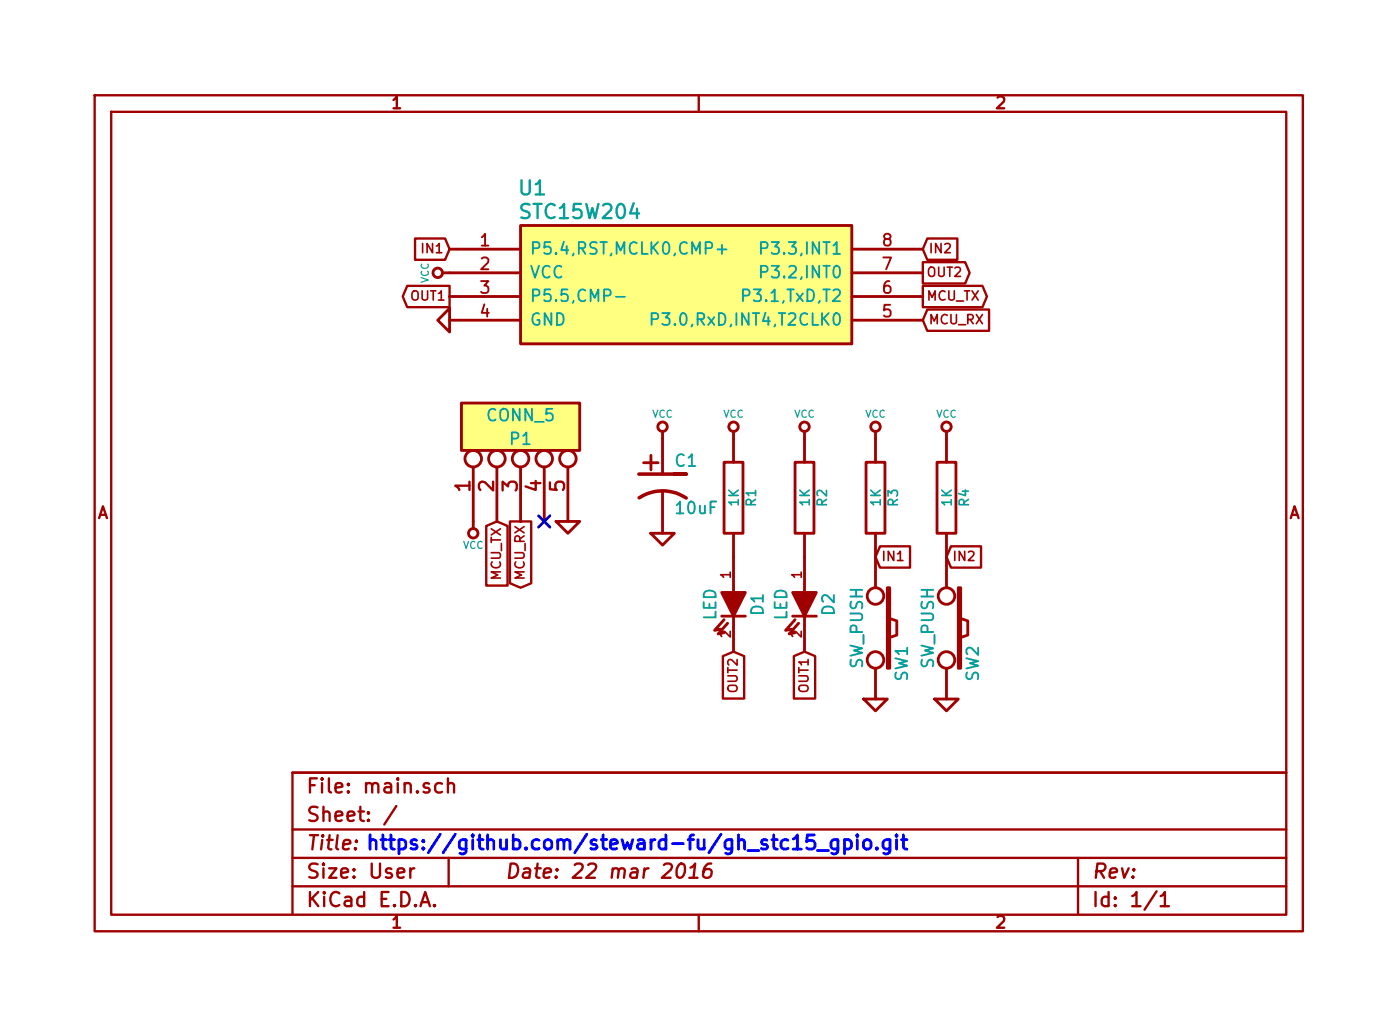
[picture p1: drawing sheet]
<svg xmlns="http://www.w3.org/2000/svg" width="150mm" height="110mm" viewBox="0 0 150 110" stroke-linecap="round" stroke-linejoin="round" font-family="sans-serif">
<g fill="none" stroke="#a00000" stroke-width=".25">
<path d="M10.2 10.2h129.7v89.7h-129.7zM11.9 12h126.2v86.1h-126.2zM75 10.2v1.8M43.7 30.7h4.6v2.3h-4.6l-.5-1.2zM44.6 25.6h3.2l.5 1.1-.5 1.2h-3.2zM99.1 28.1h4.5l.5 1.2-.5 1.1h-4.5zM99.1 30.7h6.4l.4 1.1-.4 1.2h-6.4zM99.5 33.2h6.7v2.3h-6.7l-.4-1.2zM99.5 25.6h3.3v2.3h-3.3l-.4-1.2zM52.2 56.4l1.1-.5 1.2 .5v6.4h-2.3zM54.7 55.9h2.3v6.7l-1.1 .5-1.2-.5zM94.5 58.6h3.2v2.3h-3.2l-.5-1.2z"/>
<path d="M102.1 58.6h3.2v2.3h-3.2l-.5-1.2zM77.6 70.4l1.1-.5 1.2 .5v4.5h-2.3zM85.2 70.4l1.2-.5 1.1 .5v4.5h-2.3zM31.4 89h106.7M31.4 95.1h106.7M31.4 92h106.7M38.3 90.2v.1h-.1l.1-.1v.1M42.5 86.5l-1.3 2M44 93.2v1M44.5 93.2a.4 .4 0 0 0-.5 .3M45.1 97.2l.5-1.5 .6 1.5M45.3 96.8h.7"/>
<path d="M46.6 97.1h.1l-.1 .1v-.1v.1M47.4 84.1a.48 .48 0 0 0-.6 .1l-.1 .5a.48 .48 0 0 0 .7 .2M48.1 84.2a.38 .38 0 0 1 .6 0v.8M48.1 83.5v1.5M48.2 92v3.1M72.9 92.8a.35 .35 0 0 1 .3-.2 .35 .35 0 0 1 .3 .3 .87 .87 0 0 1-.6 1.3l-.1-.1a1.14 1.14 0 0 1 .1-1.3zM74 94.2h.9M74.1 93.1l.5-.5-.2 1.6M75 98.1v1.8M76.4 92.6a.72 .72 0 0 0-.9 .7v.7a.52 .52 0 0 0 .9-.1v-.5a.49 .49 0 0 0-.9 .1M115.7 92v6.1M124.2 95.6l-1.3 2"/>
<path d="M124.6 96.1h.1l.3-.4v1.5M124.6 97.2h.9M138.1 82.9h-106.7v15.2"/>
</g>
<g fill="#ffff80" stroke="#ffff80" stroke-width=".25">
<path d="M55.9 24.2h35.5v12.7h-35.5z"/>
<path d="M49.5 43.2h12.7v5.1h-12.7z"/>
</g>
<g fill="none" stroke="#a00000" stroke-width=".3">
<path d="M47 34.3l1.3-1.2v2.5zM47.5 29.3h8.4M48.3 26.7h7.6M48.3 31.8h7.6M48.3 34.3h7.6M55.9 24.2h35.5v12.7h-35.5zM91.4 26.7h7.7M91.4 29.3h7.7M91.4 31.8h7.7M91.4 34.3h7.7M49.5 43.2h12.7v5.1h-12.7zM50.8 50.1v6.6"/>
<path d="M53.3 50.1v5.8M55.9 50.1v5.8M58.4 50.1v5.8M59.7 55.9h2.5l-1.2 1.3zM61 50.1v5.8M69.8 57.2h2.6l-1.3 1.3zM71.1 46.3v4.6M71.1 52.6v4.6M77.7 49.6h2.1v7.6h-2.1zM78.7 46.3v3.3M78.7 57.2v6.4M85.3 49.6h2.1v7.6h-2.1z"/>
<path d="M86.4 46.3v3.3M86.4 57.2v6.4M93 49.6h2v7.6h-2zM94 46.3v3.3M94 57.2v5.9M100.6 49.6h2v7.6h-2zM101.6 46.3v3.3M101.6 57.2v5.9M77.5 66.1h2.5M77.7 66.5l-1 1.1 .6-.1M78.1 66.9l-1 1.1 .6-.1M78.7 66.1v3.8"/>
<path d="M85.1 66.1h2.5M85.3 66.5l-1 1.1 .7-.1M85.7 66.9l-1 1.1 .6-.1M86.4 66.1v3.8M92.7 75h2.5l-1.2 1.3zM94 71.7v3.3M95.2 63.1h.3v8.6h-.3zM95.5 66.4l.8 .2v1.5l-.8 .3M100.3 75h2.6l-1.3 1.3zM101.6 71.7v3.3M102.9 63.1h.2v8.6h-.2zM103.1 66.4l.8 .2v1.5l-.8 .3"/>
<circle cx="47" cy="29.3" r=".51"/>
<circle cx="50.8" cy="49.2" r=".89"/>
<circle cx="50.8" cy="57.2" r=".51"/>
<circle cx="53.3" cy="49.2" r=".89"/>
<circle cx="55.9" cy="49.2" r=".89"/>
<circle cx="58.4" cy="49.2" r=".89"/>
<circle cx="61" cy="49.2" r=".89"/>
<circle cx="71.1" cy="45.8" r=".51"/>
<circle cx="78.7" cy="45.8" r=".51"/>
<circle cx="86.4" cy="45.8" r=".51"/>
<circle cx="94" cy="45.8" r=".51"/>
<circle cx="101.6" cy="45.8" r=".51"/>
<circle cx="94" cy="63.9" r=".89"/>
<circle cx="94" cy="70.8" r=".89"/>
<circle cx="101.6" cy="70.8" r=".89"/>
<circle cx="101.6" cy="63.9" r=".89"/>
</g>
<path d="M66.1 31.8h1M70 34.2h.4l.3-.2a.35 .35 0 0 0-.3-.4h-.4v1.3M77 26.8h1M77.5 26.3v.9M79.8 31.7h.4l.3-.2a.35 .35 0 0 0-.3-.5h-.4v1.3M81.7 29.2h.5l.2-.3a.35 .35 0 0 0-.2-.4h-.5v1.3M81.7 26.6h.5l.2-.2a.35 .35 0 0 0-.2-.4h-.5v1.2" fill="none" stroke="#00a0a0" stroke-width=".2"/>
<path d="M57.8 55.3l1.2 1.2M59 55.3l-1.2 1.2" fill="none" stroke="#0000c0" stroke-width=".3"/>
<path d="M68.6 50.9h5.1h-1.3M68.6 53.4a4.6 4.6 0 0 1 5.1 0" fill="none" stroke="#a00000" stroke-width=".38"/>
<g fill="#a00000" stroke="#a00000" stroke-width=".3">
<path d="M77.5 63.6h2.5l-1.3 2.5z"/>
<path d="M85.1 63.6h2.5l-1.2 2.5z"/>
</g>
<g fill="none" stroke="#00f" stroke-width=".3">
<path d="M87.8 91.2h1.1M89.9 90.1v1.2a.43 .43 0 0 1-.6 .2M89.9 90.2a.48 .48 0 0 0-.6 0l-.1 .6a.48 .48 0 0 0 .7 .2M90.7 90.2a.48 .48 0 0 1 .6 0l.1 .6a.48 .48 0 0 1-.7 .2M90.7 90.1v1.5M92 89.6h-.1l.1 .1 .1-.1h-.1v.1M92 90.1v1M92.8 90.2a.42 .42 0 0 1 .4-.1 .42 .42 0 0 1 .3 .3v.4a.43 .43 0 0 1-.4 .3 .43 .43 0 0 1-.4-.3zM94.1 91h.1l-.1 .1v-.1v.1M95.5 90.1v1.2a.43 .43 0 0 1-.6 .2M95.5 90.2a.48 .48 0 0 0-.6 0l-.1 .6a.48 .48 0 0 0 .7 .2M96.2 89.6v.1l.1-.1h-.1v.1"/>
<path d="M96.2 90.1v1M96.8 90.1h.6M97 89.6v1.3l.1 .1 .3 .1"/>
</g>
<text font-size="2.8" fill="#a00000" x="69" y="50.6">+</text>
<g font-size="2.1" fill="#00a0a0">
<text x="55.8" y="21">U1</text>
<text x="56.2" y="23.6">STC15W204</text>
</g>
<g font-size="2.1" fill="#a00000">
<text x="50.5" y="52.7" transform="rotate(-90 50.5 52.7)">1</text>
<text x="53.1" y="52.7" transform="rotate(-90 53.1 52.7)">2</text>
<text x="55.6" y="52.7" transform="rotate(-90 55.6 52.7)">3</text>
<text x="58.2" y="52.7" transform="rotate(-90 58.2 52.7)">4</text>
<text x="60.7" y="52.7" transform="rotate(-90 60.7 52.7)">5</text>
<text x="32.9" y="85.2">File: main.sch</text>
<text x="32.9" y="88.2">Sheet: /</text>
<text x="32.9" y="94.3">Size: User</text>
<text x="32.9" y="91.3">Title:</text>
<text x="54.3" y="94.3">Date: 22 mar 2016</text>
<text x="117.2" y="94.3">Rev:</text>
<text x="32.9" y="97.4">KiCad E.D.A.</text>
<text x="117.2" y="97.4">Id: 1/1</text>
</g>
<text font-size="2.1" fill="#00f" x="39.4" y="91.2">https://github.com/steward-fu/gh_stc15_gpio.git</text>
<g font-size="1.8" fill="#a00000">
<text x="42.1" y="11.7">1</text>
<text x="107" y="11.7">2</text>
<text x="51.6" y="26.5">1</text>
<text x="51.6" y="29">2</text>
<text x="94.8" y="29">7</text>
<text x="94.8" y="26.5">8</text>
<text x="51.6" y="31.6">3</text>
<text x="51.6" y="34.1">4</text>
<text x="94.8" y="34.1">5</text>
<text x="94.8" y="31.6">6</text>
<text x="10.4" y="55.7">A</text>
<text x="138.3" y="55.7">A</text>
<text x="42.1" y="99.7">1</text>
<text x="107" y="99.7">2</text>
</g>
<g font-size="1.8" fill="#00a0a0">
<text x="56.9" y="27.4">P5.4,RST,MCLK0,CMP+</text>
<text x="56.9" y="29.9">VCC</text>
<text x="82.4" y="29.9">P3.2,INT0</text>
<text x="82.4" y="27.4">P3.3,INT1</text>
<text x="56.9" y="32.4">P5.5,CMP-</text>
<text x="56.9" y="35">GND</text>
<text x="71.2" y="35">P3.0,RxD,INT4,T2CLK0</text>
<text x="80.4" y="32.4">P3.1,TxD,T2</text>
<text x="52.3" y="45.2">CONN_5</text>
<text x="54.8" y="47.8">P1</text>
<text x="72.5" y="50.1">C1</text>
<text x="72.7" y="55.2">10uF</text>
<text x="82" y="65.9" transform="rotate(-90 82 65.9)">D1</text>
<text x="89.6" y="65.9" transform="rotate(-90 89.6 65.9)">D2</text>
<text x="76.9" y="66.6" transform="rotate(-90 76.9 66.6)">LED</text>
<text x="84.6" y="66.6" transform="rotate(-90 84.6 66.6)">LED</text>
<text x="92.7" y="71.7" transform="rotate(-90 92.7 71.7)">SW_PUSH</text>
<text x="100.3" y="71.7" transform="rotate(-90 100.3 71.7)">SW_PUSH</text>
<text x="97.5" y="73.1" transform="rotate(-90 97.5 73.1)">SW1</text>
<text x="105.1" y="73.1" transform="rotate(-90 105.1 73.1)">SW2</text>
</g>
<g font-size="1.4" fill="#a00000">
<text x="45.4" y="27.2">IN1</text>
<text x="99.5" y="29.8">OUT2</text>
<text x="99.7" y="27.2">IN2</text>
<text x="44.1" y="32.3">OUT1</text>
<text x="99.5" y="32.3">MCU_TX</text>
<text x="99.7" y="34.8">MCU_RX</text>
<text x="53.8" y="62.3" transform="rotate(-90 53.8 62.3)">MCU_TX</text>
<text x="56.4" y="62.2" transform="rotate(-90 56.4 62.2)">MCU_RX</text>
<text x="78.5" y="62" transform="rotate(-90 78.5 62)">1</text>
<text x="86.1" y="62" transform="rotate(-90 86.1 62)">1</text>
<text x="94.6" y="60.2">IN1</text>
<text x="102.3" y="60.2">IN2</text>
<text x="78.5" y="68.4" transform="rotate(-90 78.5 68.4)">2</text>
<text x="86.1" y="68.4" transform="rotate(-90 86.1 68.4)">2</text>
<text x="79.2" y="74.3" transform="rotate(-90 79.2 74.3)">OUT2</text>
<text x="86.8" y="74.3" transform="rotate(-90 86.8 74.3)">OUT1</text>
</g>
<g font-size="1.4" fill="#00a0a0">
<text x="79.3" y="54.3" transform="rotate(-90 79.3 54.3)">1K</text>
<text x="81.2" y="54.3" transform="rotate(-90 81.2 54.3)">R1</text>
<text x="87" y="54.3" transform="rotate(-90 87 54.3)">1K</text>
<text x="88.8" y="54.3" transform="rotate(-90 88.8 54.3)">R2</text>
<text x="94.6" y="54.3" transform="rotate(-90 94.6 54.3)">1K</text>
<text x="96.4" y="54.3" transform="rotate(-90 96.4 54.3)">R3</text>
<text x="102.2" y="54.3" transform="rotate(-90 102.2 54.3)">1K</text>
<text x="104.1" y="54.3" transform="rotate(-90 104.1 54.3)">R4</text>
</g>
<g font-size="1.1" fill="#00a0a0">
<text x="46.1" y="30.4" transform="rotate(-90 46.1 30.4)">VCC</text>
<text x="70" y="44.8">VCC</text>
<text x="77.6" y="44.8">VCC</text>
<text x="85.2" y="44.8">VCC</text>
<text x="92.9" y="44.8">VCC</text>
<text x="100.5" y="44.8">VCC</text>
<text x="49.7" y="58.9">VCC</text>
</g>
</svg>
